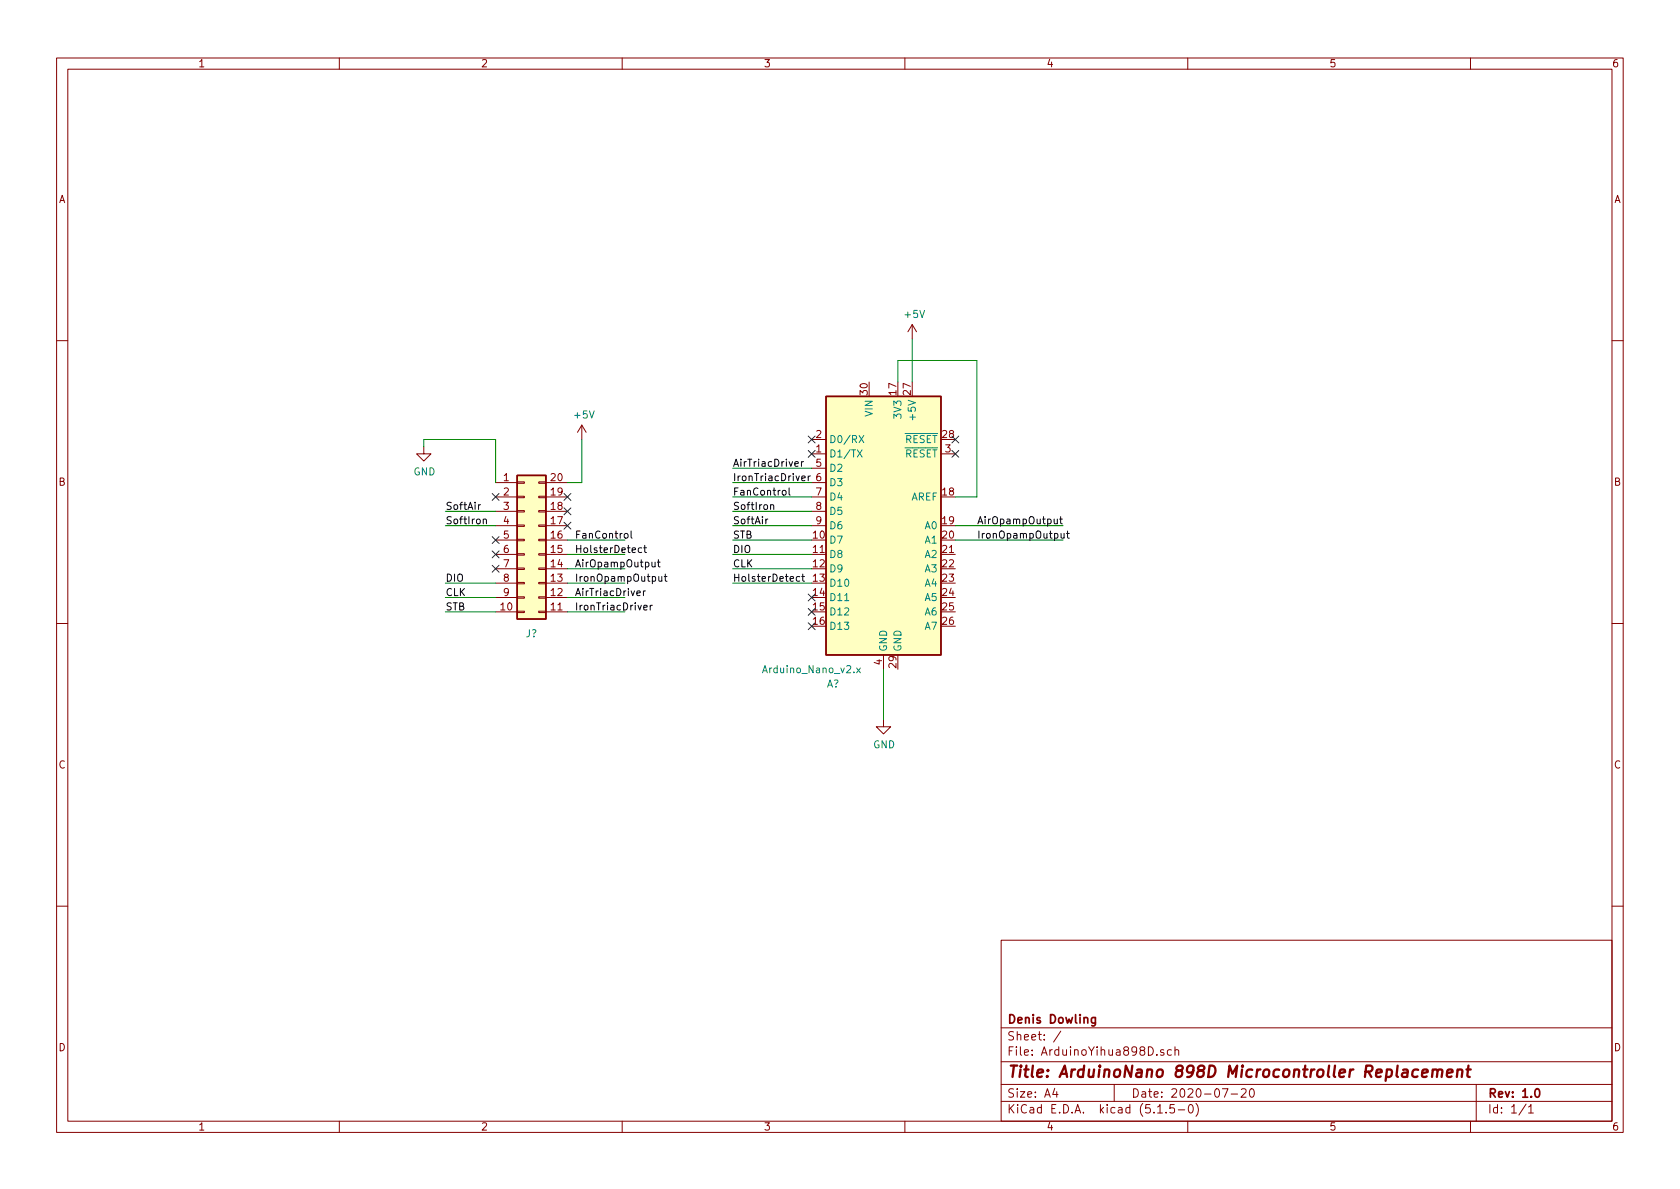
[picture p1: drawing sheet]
<svg xmlns="http://www.w3.org/2000/svg" width="297mm" height="210mm" viewBox="0 0 297 210" stroke-linecap="round" stroke-linejoin="round" font-family="sans-serif">
<g fill="none" stroke="#840000" stroke-width=".18">
<path d="M10 10.3h277v189.9h-277zM12 12.2h273v186.1h-273zM60 10.3v1.9M110 10.3v1.9M160 10.3v1.9M210 10.3v1.9M260 10.3v1.9M161.3 57.4l-.8 1.3M161.3 57.4v2.5M161.3 57.4l.8 1.3M10 60.2h2M74.9 79v1.3h1.3l-1.3 1.2-1.2-1.2h1.2"/>
<path d="M102.9 75.2l-.8 1.2M102.9 75.2v2.5M102.9 75.2l.7 1.2M143.5 77.7h2.5M285 60.2h2M87.6 85.3h3.8M87.6 87.9h3.8M87.6 90.4h3.8M87.6 93h3.8M87.6 98h3.8M87.6 95.5h3.8M91.4 97.9h1.3v.3h-1.3z"/>
<path d="M91.4 92.8h1.3v.3h-1.3zM91.4 90.3h1.3v.2h-1.3zM91.4 87.8h1.3v.2h-1.3zM91.4 85.2h1.3v.3h-1.3zM91.4 95.4h1.3v.2h-1.3zM95.2 97.9h1.3v.3h-1.3zM95.2 92.8h1.3v.3h-1.3zM95.2 90.3h1.3v.2h-1.3zM95.2 87.8h1.3v.2h-1.3zM95.2 85.2h1.3v.3h-1.3zM95.2 95.4h1.3v.2h-1.3zM96.5 85.3h3.8"/>
<path d="M96.5 87.9h3.8M96.5 90.4h3.8M96.5 93h3.8M96.5 98h3.8M96.5 95.5h3.8M143.5 80.3h2.5M143.5 82.8h2.5M143.5 85.3h2.5M143.5 87.9h2.5M143.5 90.4h2.5M143.5 93h2.5M166.4 80.3h2.5"/>
<path d="M10 110.3h2M87.6 108.2h3.8M87.6 105.7h3.8M87.6 103.1h3.8M87.6 100.6h3.8M91.4 100.5h1.3v.2h-1.3zM91.4 103h1.3v.2h-1.3zM91.4 105.5h1.3v.3h-1.3zM91.4 108.1h1.3v.2h-1.3zM95.2 100.5h1.3v.2h-1.3zM95.2 103h1.3v.2h-1.3zM95.2 105.5h1.3v.3h-1.3z"/>
<path d="M95.2 108.1h1.3v.2h-1.3zM96.5 108.2h3.8M96.5 105.7h3.8M96.5 103.1h3.8M96.5 100.6h3.8M156.2 115.8v2.6M285 110.3h2M156.2 127.2v1.3h1.3l-1.3 1.3-1.3-1.3h1.3M10 160.2h2M177 166.3h108v32h-108zM285 160.2h2M60 198.3v1.9"/>
<path d="M110 198.3v1.9M160 198.3v1.9M177 194.8h108M177 191.8h108M177 187.8h108M177 181.8h108M186.5 192.5l-.4 1h1M186.8 193v1M187.6 182.3l-1.3 2M197 191.8v3M204.5 186.5v.1M204.7 196.8h.8"/>
<path d="M205.8 185.7a.37 .37 0 0 0-.6 .1l.1 .2 .5 .2v.1l-.2 .3-.4-.1M206.2 196.7v.1M207.1 185.7l-.4-.1-.3 .3 .1 .6 .2 .1 .4-.1M207.6 195.3h-.7l-.1 .7 .2-.1 .5 .1 .2 .2-.1 .5-.2 .1-.6-.1M207.7 185.7h.1a.37 .37 0 0 1 .6 .1v.8M207.7 185.1v1.5M208.3 196.3h1.2M210 198.3v1.9M210.3 195.4l.2-.1a.8 .8 0 0 1 .5 .8 .8 .8 0 0 1-.5 .7 1 1 0 0 1-.2-1.4zM211.5 195.1a1.71 1.71 0 0 1 0 2.3M216.1 192.5h1l-.6 1.5M217.7 193.5h1.1"/>
<path d="M219.5 192.7l.2-.2h.3l.3 .2v.3v.2l-.9 .8h.9M221.1 192.6l.2-.1a.8 .8 0 0 1 .5 .8 .8 .8 0 0 1-.5 .7 1 1 0 0 1-.2-1.4zM260 198.3v1.9M261 191.8v6.5M269.8 195.2l-1.2 2M270.3 195.8l.4-.5v1.5M270.3 196.8h.8"/>
</g>
<path d="M193.7 179.9v1.2l-.3 .3h-.4M193.7 180l-.5-.1-.2 .3 .1 .6h.6M271.5 192.7l.2-.2a.81 .81 0 0 1 .6 .6 .81 .81 0 0 1-.3 .8l-.1 .1a.79 .79 0 0 1-.4-1.3z" fill="none" stroke="#840000" stroke-width=".3"/>
<path d="M251.5 189.8l.9-.2v-.4l-.6-.1-.3 .3v.9l.2 .1 .5-.1M253.3 189.3a.52 .52 0 0 1 .9 .1l-.1 1M253.3 189.1l-.1 1.3M254.2 189.4l.3-.3 .5 .1v.2l-.1 1M255.9 189.8l.9-.2v-.4l-.6-.1-.3 .3v.9l.2 .1 .5-.1M257.7 189.3a.52 .52 0 0 1 .9 .1l-.2 1M257.7 189.1l-.1 1.3M259.3 189.1h.7M259.6 188.4l-.2 1.8 .1 .1 .4 .1" fill="none" stroke="#840000" stroke-width=".41"/>
<g fill="#ffffc2" stroke="#ffffc2" stroke-width=".18">
<path d="M146 70.1h20.4v45.7h-20.4z"/>
<path d="M91.4 84.1h5.1v25.4h-5.1z"/>
</g>
<path d="M146 70.1h20.4v45.7h-20.4zM91.4 84.1h5.1v25.4h-5.1z" fill="none" stroke="#840000" stroke-width=".25"/>
<path d="M151.6 79.5l.8 1.3M151.9 77l.8 1.3M152.4 79.5l-.8 1.3M152.7 77l-.8 1.3M151.5 118.1l.6 .9M152.1 118.1l-.6 .9" fill="none" stroke="#008484" stroke-width=".18"/>
<g fill="none" stroke="#008400" stroke-width=".18">
<path d="M161.3 59.9v7.7M74.9 79v-1.3h12.7v7.6M102.9 77.7v7.6h-2.6M158.7 67.6v-3.9h14v24.2h-3.8M78.7 93h8.9M78.7 90.4h8.9M100.3 98h10.2M100.3 95.5h10.2M129.5 98h14M129.5 95.5h14M129.5 93h14M129.5 90.4h14"/>
<path d="M129.5 87.9h14M129.5 85.3h14M129.5 82.8h14M168.9 95.5h19.1M168.9 93h19.1M78.7 108.2h8.9M78.7 105.7h8.9M78.7 103.1h8.9M100.3 108.2h10.2M100.3 105.7h10.2M100.3 103.1h10.2M100.3 100.6h10.2"/>
<path d="M129.5 103.1h14M129.5 100.6h14M156.2 118.4v8.8"/>
</g>
<g fill="none" stroke="#000" stroke-width=".18">
<path d="M85 89.2l-.4 .3M85.4 91.9l.2-.1h.3l.1 .8M85.4 91.8v.8M110.5 94.4l.3-.1 .2 .3-.1 .5-.3 .1-.2-.3zM111.6 93.9v1.1l.2 .2M113.5 96.9h-.4l-.2 .2 .1 .6h.5M113.8 96.9h.5M114 96.4v1.1l.3 .2M115.3 99.4v.8h.3l.2-.1M115.8 99.4v.8M116.2 99.4h.5M116.4 99v1.1l.3 .1"/>
<path d="M135.8 91.8l-.4 .2M136.2 89.4l.2-.2 .3 .1 .1 .8M136.2 89.2v.9M138.4 86.8l.3-.1 .3 .2-.1 .6h-.3l-.3-.2zM139.5 86.3v1.1l.2 .1M140.5 82l.6-.1v-.2l-.4-.1-.2 .2 .1 .6h.5M141.7 81.6v.9M141.8 84.6l.6-.1-.1-.3h-.4l-.1 .1v.7h.5M142.1 81.6l-.3 .1-.1 .2M142.9 84.2v.8M143.3 84.2l-.4 .2M186.4 91.8l.1 .8h.3l.1-.1"/>
<path d="M186.9 91.8v.8M187.4 91.8h.4M187.5 91.4v1.1l.3 .1M187.6 94.3l.1 .8 .3 .1 .1-.2M188.1 94.3v.9M188.6 94.3h.5M188.7 93.9v1.1l.4 .2M112.6 104.9l.6-.1v-.3h-.4l-.2 .2 .1 .6h.5M113.8 104.5v.8M113.8 107.4l.6-.1v-.2l-.4-.1-.2 .2 .1 .6h.5M114.1 104.5h-.2l-.1 .2M115 107v.9"/>
<path d="M115.3 107l-.3 .3M116.5 101.9v.8l.3 .1 .2-.1M117 101.9v.9M117.4 101.9h.5M117.6 101.5v1.1l.3 .2M141.4 102l-.4-.1-.2 .3 .1 .5h.5M141.8 101.9h.4M141.9 101.5v1.1l.3 .2"/>
</g>
<g fill="none" stroke="#000084" stroke-width=".18">
<path d="M142.9 79.6l1.2 1.3M142.9 77.1l1.2 1.2M144.1 79.6l-1.2 1.3M144.1 77.1l-1.2 1.2M168.3 77.1l1.2 1.2M168.3 79.6l1.2 1.3M169.5 77.1l-1.2 1.2M169.5 79.6l-1.2 1.3M87 94.9l1.2 1.2M87 87.3l1.2 1.2M87 97.4l1.2 1.2M87 100l1.2 1.2"/>
<path d="M88.2 94.9l-1.2 1.2M88.2 87.3l-1.2 1.2M88.2 97.4l-1.2 1.2M88.2 100l-1.2 1.2M99.7 87.3l1.2 1.2M99.7 92.3l1.2 1.3M99.7 89.8l1.2 1.2M100.9 87.3l-1.2 1.2M100.9 92.3l-1.2 1.3M100.9 89.8l-1.2 1.2M142.9 110.1l1.2 1.2M142.9 107.6l1.2 1.2"/>
<path d="M142.9 105l1.2 1.3M144.1 105l-1.2 1.3M144.1 110.1l-1.2 1.2M144.1 107.6l-1.2 1.2"/>
</g>
<text font-size="2.8" fill="#840000" x="178" y="190.5">Title: ArduinoNano 898D Microcontroller Replacement</text>
<g font-size="2.1" fill="#840000">
<text x="178" y="184">Sheet: /</text>
<text x="178" y="181">Denis Dowling</text>
<text x="178" y="186.7">File: ArduinoYihua898D.sch</text>
<text x="178" y="196.9">KiCad E.D.A. kicad (5.1.5-0)</text>
<text x="178" y="194.1">Size: A4</text>
<text x="200" y="194.1">Date: 2020-07-20</text>
<text x="263" y="194.1">Rev: 1.0</text>
<text x="263" y="196.9">Id: 1/1</text>
</g>
<g font-size="1.8" fill="#840000">
<text x="35" y="11.9">1</text>
<text x="85" y="11.9">2</text>
<text x="135" y="11.9">3</text>
<text x="185" y="11.9">4</text>
<text x="235" y="11.9">5</text>
<text x="285" y="11.9">6</text>
<text x="10.4" y="35.9">A</text>
<text x="285.4" y="35.9">A</text>
<text x="153.4" y="69.8" transform="rotate(-90 153.4 69.8)">30</text>
<text x="158.5" y="69.8" transform="rotate(-90 158.5 69.8)">17</text>
<text x="161" y="69.8" transform="rotate(-90 161 69.8)">27</text>
<text x="144.3" y="77.5">2</text>
<text x="166.7" y="77.5">28</text>
<text x="144.3" y="80">1</text>
<text x="144.3" y="82.5">5</text>
<text x="167.2" y="80">3</text>
<text x="10.4" y="85.9">B</text>
<text x="89.1" y="85.1">1</text>
<text x="89.1" y="87.6">2</text>
<text x="97.5" y="87.6">19</text>
<text x="97.5" y="85.1">20</text>
<text x="144.3" y="85.1">6</text>
<text x="144.3" y="87.6">7</text>
<text x="166.7" y="87.6">18</text>
<text x="285.4" y="85.9">B</text>
<text x="89.1" y="90.2">3</text>
<text x="89.1" y="92.7">4</text>
<text x="89.1" y="95.2">5</text>
<text x="97.5" y="95.2">16</text>
<text x="97.5" y="92.7">17</text>
<text x="97.5" y="90.2">18</text>
<text x="143.8" y="95.2">10</text>
<text x="144.3" y="90.2">8</text>
<text x="144.3" y="92.7">9</text>
<text x="166.7" y="92.7">19</text>
<text x="166.7" y="95.2">20</text>
<text x="89.1" y="97.8">6</text>
<text x="89.1" y="100.3">7</text>
<text x="97.5" y="100.3">14</text>
<text x="97.5" y="97.8">15</text>
<text x="143.8" y="97.8">11</text>
<text x="143.8" y="100.3">12</text>
<text x="166.7" y="97.8">21</text>
<text x="166.7" y="100.3">22</text>
<text x="88.6" y="107.9">10</text>
<text x="89.1" y="102.9">8</text>
<text x="89.1" y="105.4">9</text>
<text x="97.5" y="107.9">11</text>
<text x="97.5" y="105.4">12</text>
<text x="97.5" y="102.9">13</text>
<text x="143.8" y="102.9">13</text>
<text x="143.8" y="105.4">14</text>
<text x="143.8" y="107.9">15</text>
<text x="166.7" y="102.9">23</text>
<text x="166.7" y="105.4">24</text>
<text x="166.7" y="107.9">25</text>
<text x="143.8" y="110.5">16</text>
<text x="166.7" y="110.5">26</text>
<text x="156" y="117.6" transform="rotate(-90 156 117.6)">4</text>
<text x="158.5" y="118.1" transform="rotate(-90 158.5 118.1)">29</text>
<text x="10.4" y="135.9">C</text>
<text x="285.4" y="135.9">C</text>
<text x="10.4" y="185.9">D</text>
<text x="285.4" y="185.9">D</text>
<text x="35" y="199.9">1</text>
<text x="85" y="199.9">2</text>
<text x="135" y="199.9">3</text>
<text x="185" y="199.9">4</text>
<text x="235" y="199.9">5</text>
<text x="285" y="199.9">6</text>
</g>
<g font-size="1.8" fill="#008484">
<text x="160.1" y="56.2">+5V</text>
<text x="101.7" y="74">+5V</text>
<text x="154.3" y="73.6" transform="rotate(-90 154.3 73.6)">VIN</text>
<text x="159.4" y="73.8" transform="rotate(-90 159.4 73.8)">3V3</text>
<text x="161.9" y="73.8" transform="rotate(-90 161.9 73.8)">+5V</text>
<text x="146.6" y="80.9">D1/TX</text>
<text x="146.6" y="78.4">D0/RX</text>
<text x="146.6" y="83.4">D2</text>
<text x="160" y="78.4">RESET</text>
<text x="160" y="80.9">RESET</text>
<text x="73.1" y="84.1">GND</text>
<text x="146.6" y="86">D3</text>
<text x="146.6" y="88.5">D4</text>
<text x="161" y="88.5">AREF</text>
<text x="146.6" y="91.1">D5</text>
<text x="146.6" y="93.6">D6</text>
<text x="163.6" y="93.6">A0</text>
<text x="146.6" y="96.1">D7</text>
<text x="146.6" y="98.7">D8</text>
<text x="146.6" y="101.2">D9</text>
<text x="163.6" y="96.1">A1</text>
<text x="163.6" y="98.7">A2</text>
<text x="163.6" y="101.2">A3</text>
<text x="146.6" y="103.8">D10</text>
<text x="146.6" y="106.3">D11</text>
<text x="163.6" y="103.8">A4</text>
<text x="163.6" y="106.3">A5</text>
<text x="93" y="112.7">J?</text>
<text x="146.6" y="108.8">D12</text>
<text x="146.6" y="111.4">D13</text>
<text x="163.6" y="108.8">A6</text>
<text x="163.6" y="111.4">A7</text>
<text x="135.2" y="119">Arduino_Nano_v2.x</text>
<text x="156.8" y="115.3" transform="rotate(-90 156.8 115.3)">GND</text>
<text x="159.4" y="115.3" transform="rotate(-90 159.4 115.3)">GND</text>
<text x="146.2" y="121.6">A?</text>
<text x="154.4" y="132.3">GND</text>
</g>
<g font-size="1.8">
<text x="129.5" y="82.5">AirTriacDriver</text>
<text x="129.5" y="87.6">FanControl</text>
<text x="129.5" y="85.1">IronTriacDriver</text>
<text x="78.7" y="92.7">SoftIron</text>
<text x="78.7" y="90.2">SoftAir</text>
<text x="101.6" y="95.2">FanControl</text>
<text x="129.5" y="95.2">STB</text>
<text x="129.5" y="92.7">SoftAir</text>
<text x="129.5" y="90.2">SoftIron</text>
<text x="172.7" y="92.7">AirOpampOutput</text>
<text x="172.7" y="95.2">IronOpampOutput</text>
<text x="101.6" y="97.8">HolsterDetect</text>
<text x="101.6" y="100.3">AirOpampOutput</text>
<text x="129.5" y="100.3">CLK</text>
<text x="129.5" y="97.8">DIO</text>
<text x="78.7" y="107.9">STB</text>
<text x="78.7" y="105.4">CLK</text>
<text x="78.7" y="102.9">DIO</text>
<text x="101.6" y="102.9">IronOpampOutput</text>
<text x="101.6" y="105.4">AirTriacDriver</text>
<text x="101.6" y="107.9">IronTriacDriver</text>
<text x="129.5" y="102.9">HolsterDetect</text>
</g>
</svg>
